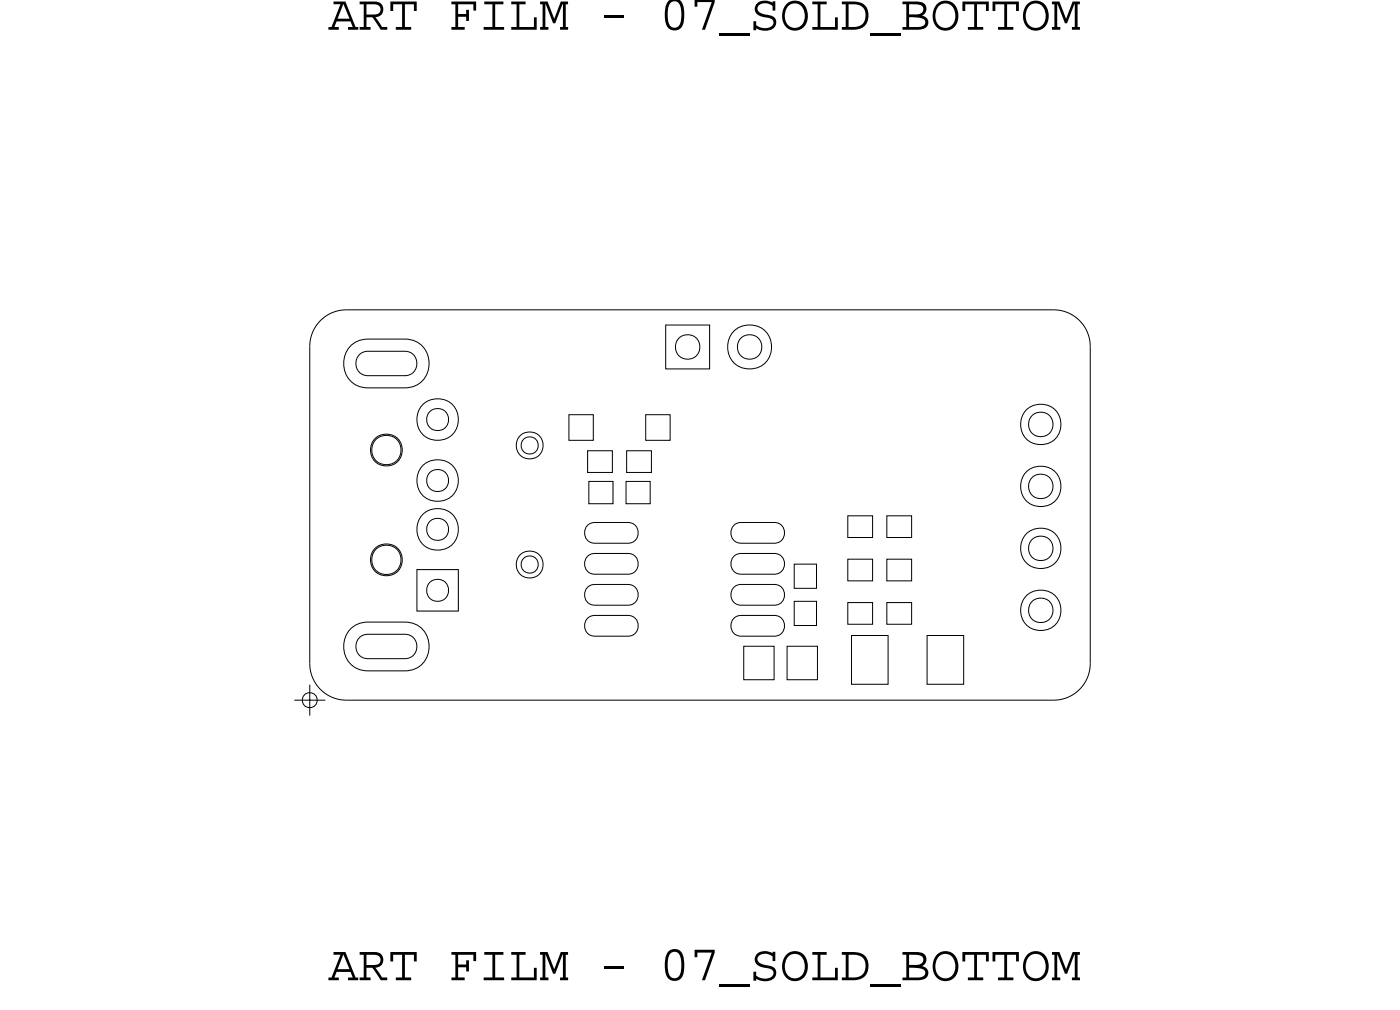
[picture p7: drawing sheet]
<svg xmlns="http://www.w3.org/2000/svg" width="57mm" height="41mm" viewBox="0 0 57 41" stroke-linecap="round" stroke-linejoin="round" font-family="sans-serif">
<!-- layer: Board Outline -->
<path d="M12.7 14.2v13zM14.2 12.7h29zM14.2 12.7a1.5 1.5 0 0 0-1.5 1.5M43.2 12.7a1.5 1.5 0 0 1 1.5 1.5M44.7 14.2v13zM12.7 27.2a1.5 1.5 0 0 0 1.5 1.5M14.2 28.7h29zM44.7 27.2a1.5 1.5 0 0 1-1.5 1.5" fill="none" stroke="#000" stroke-width=".04"/>
<!-- layer: Nets -->
<g fill="none" stroke="#000" stroke-width=".04">
<path d="M14.3 14.3l.3-.3 .5-.1h1.5a1 1 0 0 1 1 1 1 1 0 0 1-1 1h-1.5a1 1 0 0 1-.9-.5 1 1 0 0 1 .1-1.1zM14.8 14.5l.3-.1h1.5l.3 .1 .2 .3v.2l-.2 .3-.3 .1h-1.5l-.3-.1-.2-.3v-.2zM21.5 18l.2-.1 .3 .1 .1 .3-.1 .2-.3 .1-.2-.1-.1-.2zM23.3 17h1v1h-1zM24.1 18.5h1v.9h-1zM24.1 19.7h1v.9h-1zM25.7 19.7h1v.9h-1zM25.7 18.5h1v.9h-1zM26.5 17h1v1h-1zM27.3 13.3h1.8v1.8h-1.8zM14.3 25.9l.3-.3 .5-.1h1.5a1 1 0 0 1 1 1 1 1 0 0 1-1 1h-1.5a1 1 0 0 1-.9-.5 1 1 0 0 1 .1-1.1zM14.8 26.1l.3-.1h1.5l.3 .1 .2 .3v.2l-.2 .3-.3 .1h-1.5l-.3-.1-.2-.3v-.2z"/>
<path d="M17.1 23.3h1.7v1.7h-1.7zM21.5 22.9l.2-.1 .3 .1 .1 .2-.1 .3-.3 .1-.2-.1-.1-.3zM24.1 21.5l.3-.1h1.3l.3 .1 .2 .2v.3l-.2 .2-.3 .1h-1.3l-.3-.1-.1-.2v-.3zM24.1 22.8l.3-.1h1.3l.3 .1 .2 .2v.2l-.2 .2-.3 .1h-1.3l-.3-.1-.1-.2v-.2zM24.1 24h.3h1.3h.3l.2 .3v.2l-.2 .2-.3 .1h-1.3l-.3-.1-.1-.2v-.2zM24.1 25.3l.3-.1h1.3l.3 .1 .2 .2v.3l-.2 .2-.3 .1h-1.3l-.3-.1-.1-.2v-.3zM30.1 22.8l.3-.1h1.3l.3 .1 .1 .2v.2l-.1 .2-.3 .1h-1.3l-.3-.1-.1-.2v-.2zM30.1 21.5l.3-.1h1.3l.3 .1 .1 .2v.3l-.1 .2-.3 .1h-1.3l-.3-.1-.1-.2v-.3zM30.1 25.3l.3-.1h1.3l.3 .1 .1 .2v.3l-.1 .2-.3 .1h-1.3l-.3-.1-.1-.2v-.3zM30.1 24h.3h1.3h.3l.1 .3v.2l-.1 .2-.3 .1h-1.3l-.3-.1-.1-.2v-.2zM30.5 26.5h1.2v1.4h-1.2zM32.3 26.5h1.2v1.4h-1.2z"/>
<path d="M32.6 23.1h.9v1h-.9zM32.6 24.6h.9v1h-.9zM34.8 22.9h1v.9h-1zM34.8 21.1h1v.9h-1zM34.8 24.7h1v.9h-1zM34.9 26h1.5v2h-1.5zM36.4 22.9h1v.9h-1zM36.4 21.1h1v.9h-1zM36.4 24.7h1v.9h-1zM38 26h1.5v2h-1.5z"/>
<circle cx="15.8" cy="18.5" r=".66"/>
<circle cx="15.8" cy="18.5" r=".6"/>
<circle cx="17.9" cy="17.2" r=".45"/>
<circle cx="17.9" cy="19.7" r=".45"/>
<circle cx="17.9" cy="19.7" r=".86"/>
<circle cx="17.9" cy="17.2" r=".86"/>
<circle cx="21.7" cy="18.3" r=".55"/>
<circle cx="28.2" cy="14.2" r=".5"/>
<circle cx="30.7" cy="14.2" r=".91"/>
<circle cx="30.7" cy="14.2" r=".5"/>
<circle cx="42.7" cy="19.9" r=".5"/>
<circle cx="42.7" cy="17.4" r=".5"/>
<circle cx="42.7" cy="19.9" r=".83"/>
<circle cx="42.7" cy="17.4" r=".83"/>
<circle cx="15.8" cy="23" r=".66"/>
<circle cx="15.8" cy="23" r=".6"/>
<circle cx="17.9" cy="24.2" r=".45"/>
<circle cx="17.9" cy="21.7" r=".45"/>
<circle cx="17.9" cy="21.7" r=".86"/>
<circle cx="21.7" cy="23.1" r=".55"/>
<circle cx="42.7" cy="25" r=".5"/>
<circle cx="42.7" cy="22.5" r=".5"/>
<circle cx="42.7" cy="22.5" r=".83"/>
<circle cx="42.7" cy="25" r=".83"/>
</g>
<!-- layer: Drawing Origin -->
<path d="M12.1 28.7h1.2M12.5 28.5l.2-.1 .2 .1 .1 .2-.1 .2-.2 .1-.2-.1-.1-.2zM12.7 28.1v1.2" fill="none" stroke="#000" stroke-width=".04"/>
<g font-size="2.1">
<text x="13.5" y="1.2">ART FILM - 07_SOLD_BOTTOM</text>
<text x="13.5" y="40.2">ART FILM - 07_SOLD_BOTTOM</text>
</g>
</svg>
